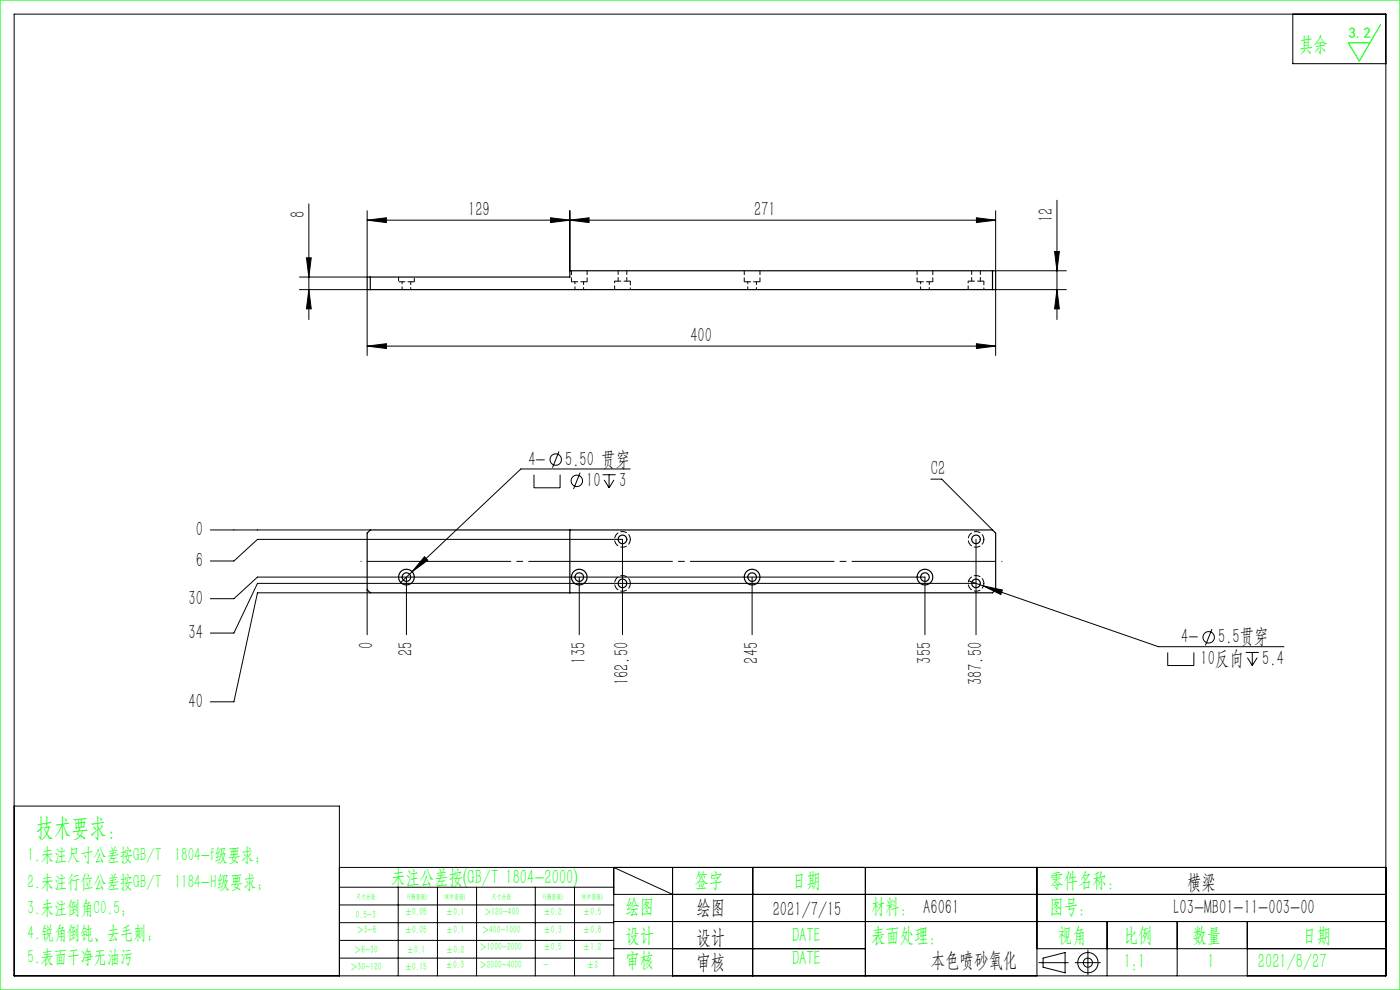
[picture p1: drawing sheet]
<svg xmlns="http://www.w3.org/2000/svg" width="297mm" height="210mm" viewBox="0 0 297 210" stroke-linecap="round" stroke-linejoin="round" font-family="sans-serif">
<g fill="none" stroke="#000" stroke-width=".21">
<path d="M3 3h291v204h-291zM274.3 3v10.5h19.7M65 54.7h1l-.5 4.1zM65.5 43.2v24.6M77.9 46.7l4.1-.5v1zM77.9 44.7v14.1h-14.4M77.9 46.7h133.3M116.8 46.2l4.1 .5-4.1 .5zM120.9 46.7l4.1-.5v1zM120.9 44.7v12.7M207.1 46.2l4.1 .5-4.1 .5zM211.2 44.7v12.7h15"/>
<path d="M223.7 53.4h1l-.5 4zM224.2 42.5v25.3M63.5 61.4h14.4v14M65.5 61.4l.5 4.1h-1zM77.9 73.4l4.1-.5v1zM77.9 73.4h133.3M207.1 72.9l4.1 .5-4.1 .5zM224.2 61.4l.5 4.1h-1zM226.2 61.4h-15v14M118.6 95.8l-1.4 3.4M133.7 99.5h-23.2l-25.5 24.1M44.6 119h5l5-4.6h77.5v20.2"/>
<path d="M44.6 112.4h34M90 118.1l.7 .7-3.3 2.5zM113.3 100.7v2.8h5.5v-2.8M123.1 100.3l-1.4 3.4M127.8 100.7h2.8M128.2 101.8l1 1.7M129.2 100.7v2.8M130.3 101.8l-1.1 1.7M197.5 101.6h2.3l10.8 10.8M207.1 114.4v20.2M44.6 127h5l5-4.6h141.6v12.2M77.9 125.1v9.5"/>
<path d="M78.6 125.7h-24l-5 23.2h-5M86.2 122.4v12.2M122.9 122.4v12.2M159.6 122.4v12.2M205.5 123.2l3.1 1.1M207.1 123.7h-152.5l-5 10.6h-5M208.6 124.3l37.2 12.9h26.6M208.6 124.3l4.1 .9-.4 .9zM247.7 138.4v2.8h5.6v-2.8M257.1 133.5l-1.4 3.4M264.3 138.4h2.7M264.6 139.5l1.1 1.7"/>
<path d="M265.7 138.4v2.8M266.7 139.5l-1 1.7M3 171h69v36M72 184h222M72 188.2h58.2M72 192h58.2M72 195.7h58.2M72 199.5h58.2M84.5 188.2v18.8M92.8 188.2v18.8M101.1 188.2v18.8M113.6 188.2v18.8"/>
<path d="M121.9 188.2v18.8M130.2 189.7h163.8M130.2 195.5h163.8M142.7 189.7l-12.5-5.7v23M142.7 184v23M159.7 184v23M183.6 184v23M220 184v23M234.9 195.5v11.5M249.7 195.5v11.5M264.6 195.5v11.5M72 203.2h58.2"/>
<path d="M130.2 201.2h53.4M220 201.2h74M220.4 204.2h6.2M221.3 203.2l4.7-1.1v4.3l-4.7-1.2zM228.1 204.2h5.3M230.8 201.5v5.3"/>
<circle cx="117.9" cy="97.5" r="1.21"/>
<circle cx="122.4" cy="102" r="1.21"/>
<circle cx="256.4" cy="135.2" r="1.21"/>
<circle cx="230.8" cy="204.2" r="2.15"/>
<circle cx="230.8" cy="204.2" r=".96"/>
</g>
<path d="M212.6 119.1h-136" fill="none" stroke="#000" stroke-width=".21" stroke-dasharray="30.5 1.3 1.3 1.3" stroke-dashoffset="-1.3"/>
<path d="M0 0h297v210h-297zM292.9 5.2l-4.5 7.7-2.4-3.8h4.6" fill="none" stroke="#0f0" stroke-width=".25"/>
<g fill="#000">
<path d="M65 54.7h1l-.5 4.1zM65.5 61.4l.5 4.1h-1z"/>
<path d="M223.7 53.4h1l-.5 4zM224.2 61.4l.5 4.1h-1z"/>
<path d="M207.1 72.9l4.1 .5-4.1 .5zM77.9 73.4l4.1-.5v1zM207.1 46.2l4.1 .5-4.1 .5zM120.9 46.7l4.1-.5v1zM116.8 46.2l4.1 .5-4.1 .5zM77.9 46.7l4.1-.5v1z"/>
<path d="M90 118.1l-2.6 3.2 3.3-2.5zM208.6 124.3l3.7 1.8 .4-.9z"/>
</g>
<g fill="none" stroke="#000" stroke-width=".25">
<path d="M77.9 58.8h43v-1.4h90.3v4h-133.3zM78.6 58.8v2.6M210.6 57.4v4M77.9 113.1l.7-.7h132l.6 .7v12l-.6 .6h-132l-.7-.6zM120.9 112.4v13.3"/>
<circle cx="132.1" cy="114.4" r=".92"/>
<circle cx="207.1" cy="114.4" r=".92"/>
<circle cx="86.2" cy="122.4" r="1.67"/>
<circle cx="86.2" cy="122.4" r=".92"/>
<circle cx="122.9" cy="122.4" r="1.67"/>
<circle cx="122.9" cy="122.4" r=".92"/>
<circle cx="132.1" cy="123.7" r=".92"/>
<circle cx="159.6" cy="122.4" r=".92"/>
<circle cx="159.6" cy="122.4" r="1.67"/>
<circle cx="196.2" cy="122.4" r="1.67"/>
<circle cx="196.2" cy="122.4" r=".92"/>
<circle cx="207.1" cy="123.7" r=".92"/>
</g>
<path d="M84.6 59.8h3.3M121.2 59.8h3.4M133.7 59.6h-3.3M157.9 59.8h3.3M194.6 59.8h3.3M208.7 59.6h-3.3" fill="none" stroke="#000" stroke-width=".21" stroke-dasharray="1.3 .6" stroke-dashoffset="-.1"/>
<path d="M130.4 59.6v1.8M205.4 59.6v1.8M133.7 61.4v-1.8M208.7 61.4v-1.8" fill="none" stroke="#000" stroke-width=".21" stroke-dasharray="1.3 .6" stroke-dashoffset=".9"/>
<path d="M84.6 58.8v1M87.9 59.8v-1M131.1 57.4v2.2M133 59.6v-2.2M206.1 57.4v2.2M208 59.6v-2.2" fill="none" stroke="#000" stroke-width=".21" stroke-dasharray="1.3 .6" stroke-dashoffset=".5"/>
<path d="M121.2 57.4v2.4M124.6 59.8v-2.4M157.9 57.4v2.4M161.2 59.8v-2.4M194.6 57.4v2.4M197.9 59.8v-2.4" fill="none" stroke="#000" stroke-width=".21" stroke-dasharray="1.3 .6" stroke-dashoffset=".4"/>
<path d="M85.3 59.8v1.6M122 59.8v1.6M158.6 59.8v1.6M195.3 59.8v1.6M87.1 61.4v-1.6M123.8 61.4v-1.6M160.5 61.4v-1.6M197.1 61.4v-1.6" fill="none" stroke="#000" stroke-width=".21" stroke-dasharray="1.3 .6" stroke-dashoffset=".8"/>
<path d="M133.7 114.4a1.67 1.67 0 0 1-2.3 1.5 1.67 1.67 0 0 1-.4-2.8 1.67 1.67 0 0 1 2.7 .9v.4M208.7 114.4a1.67 1.67 0 0 1-2.3 1.5 1.67 1.67 0 0 1-.4-2.8 1.67 1.67 0 0 1 2.7 .9v.4M133.7 123.7a1.67 1.67 0 0 1-2.3 1.6 1.67 1.67 0 0 1-.4-2.8 1.67 1.67 0 0 1 2.7 .8v.4M208.7 123.7a1.67 1.67 0 0 1-2.3 1.6 1.67 1.67 0 0 1-.4-2.8 1.67 1.67 0 0 1 2.7 .8v.4" fill="none" stroke="#000" stroke-width=".21" stroke-dasharray="1.3 .6" stroke-dashoffset=".2"/>
<text font-size="5.4" fill="#0f0" x="7.7" y="177.2">技术要求：</text>
<g font-size="4.4" fill="#0f0">
<text x="275.6" y="10.8">其余</text>
<text x="83" y="187.5">未注公差按(GB/T 1804-2000)</text>
<text x="147.3" y="188">签字</text>
<text x="168" y="188">日期</text>
<text x="222.6" y="188">零件名称：</text>
<text x="132.7" y="193.6">绘图</text>
<text x="184.8" y="193.6">材料： A6061</text>
<text x="222.6" y="193.6">图号：</text>
<text x="132.7" y="199.8">设计</text>
<text x="168" y="199.8">DATE</text>
<text x="184.8" y="199.8">表面处理：</text>
<text x="224.4" y="199.8">视角</text>
<text x="238.4" y="199.8">比例</text>
<text x="253" y="199.8">数量</text>
<text x="276.3" y="199.8">日期</text>
<text x="132.7" y="205.1">审核</text>
<text x="168" y="204.6">DATE</text>
<text x="238.4" y="205.3">1:1</text>
<text x="256.2" y="205.3">1</text>
<text x="266.9" y="205.3">2021/8/27</text>
</g>
<g font-size="4.4">
<text x="64.6" y="46.3" transform="rotate(-90 64.6 46.3)">8</text>
<text x="99.3" y="45.8">129</text>
<text x="160" y="45.8">271</text>
<text x="223.4" y="47.1" transform="rotate(-90 223.4 47.1)">12</text>
<text x="146.5" y="72.5">400</text>
<text x="112.1" y="98.8">4-</text>
<text x="119.9" y="98.8">5.50 贯穿</text>
<text x="197.5" y="100.8">C2</text>
<text x="124.4" y="103.3">10</text>
<text x="131.3" y="103.3">3</text>
<text x="41.6" y="113.7">0</text>
<text x="41.6" y="120.3">6</text>
<text x="40" y="128.3">30</text>
<text x="40" y="135.6">34</text>
<text x="79.2" y="137.7" transform="rotate(-90 79.2 137.7)">0</text>
<text x="250.6" y="136.5">4-</text>
<text x="258.4" y="136.5">5.5贯穿</text>
<text x="87.5" y="139.2" transform="rotate(-90 87.5 139.2)">25</text>
<text x="124.2" y="140.8" transform="rotate(-90 124.2 140.8)">135</text>
<text x="160.8" y="140.8" transform="rotate(-90 160.8 140.8)">245</text>
<text x="197.5" y="140.8" transform="rotate(-90 197.5 140.8)">355</text>
<text x="254.7" y="141">10反向</text>
<text x="267.8" y="141">5.4</text>
<text x="133.3" y="145.4" transform="rotate(-90 133.3 145.4)">162.50</text>
<text x="208.3" y="145.4" transform="rotate(-90 208.3 145.4)">387.50</text>
<text x="40" y="150.2">40</text>
<text x="251.8" y="188.6">横梁</text>
<text x="147.8" y="194">绘图</text>
<text x="163.9" y="194.3">2021/7/15</text>
<text x="249" y="194">L03-MB01-11-003-00</text>
<text x="147.8" y="200.2">设计</text>
<text x="147.8" y="205.5">审核</text>
<text x="197.5" y="205">本色喷砂氧化</text>
</g>
<g font-size="4" fill="#0f0">
<text x="5.9" y="182.6">1.未注尺寸公差按GB/T 1804-f级要求；</text>
<text x="5.9" y="188.4">2.未注行位公差按GB/T 1184-H级要求；</text>
<text x="5.9" y="193.9">3.未注倒角C0.5；</text>
<text x="5.9" y="199.2">4.锐角倒钝、去毛刺；</text>
<text x="5.9" y="204.2">5.表面干净无油污</text>
</g>
<text font-size="3.2" fill="#0f0" x="286.1" y="8">3.2</text>
<g font-size="2.3" fill="#0f0">
<text x="75.5" y="194.7">0.5-3</text>
<text x="75.6" y="198">＞3-6</text>
<text x="85.9" y="194.2">±0.05</text>
<text x="85.9" y="198">±0.05</text>
<text x="94.6" y="194.2">±0.1</text>
<text x="94.6" y="198">±0.1</text>
<text x="102.2" y="198">＞400-1000</text>
<text x="102.7" y="194.2">＞120-400</text>
<text x="115.3" y="194.2">±0.2</text>
<text x="115.3" y="198">±0.3</text>
<text x="123.7" y="194.2">±0.5</text>
<text x="123.7" y="198">±0.8</text>
<text x="75.1" y="202.2">＞6-30</text>
<text x="86.3" y="202.2">±0.1</text>
<text x="94.6" y="202.2">±0.2</text>
<text x="101.7" y="201.6">＞1000-2000</text>
<text x="115.3" y="201.6">±0.5</text>
<text x="123.7" y="201.6">±1.2</text>
<text x="74.3" y="205.8">＞30-120</text>
<text x="85.9" y="205.8">±0.15</text>
<text x="94.5" y="205.4">±0.3</text>
<text x="101.7" y="205.4">＞2000-4000</text>
<text x="115.3" y="205.4">-</text>
<text x="124.5" y="205.4">±2</text>
</g>
<g font-size="1.5" fill="#0f0">
<text x="75.5" y="190.6">尺寸分段</text>
<text x="86.4" y="190.6">F(精密级)</text>
<text x="94.4" y="190.6">M(中密级)</text>
<text x="104.3" y="190.6">尺寸分段</text>
<text x="115.2" y="190.6">F(精密级)</text>
<text x="123.5" y="190.6">M(中密级)</text>
</g>
</svg>
